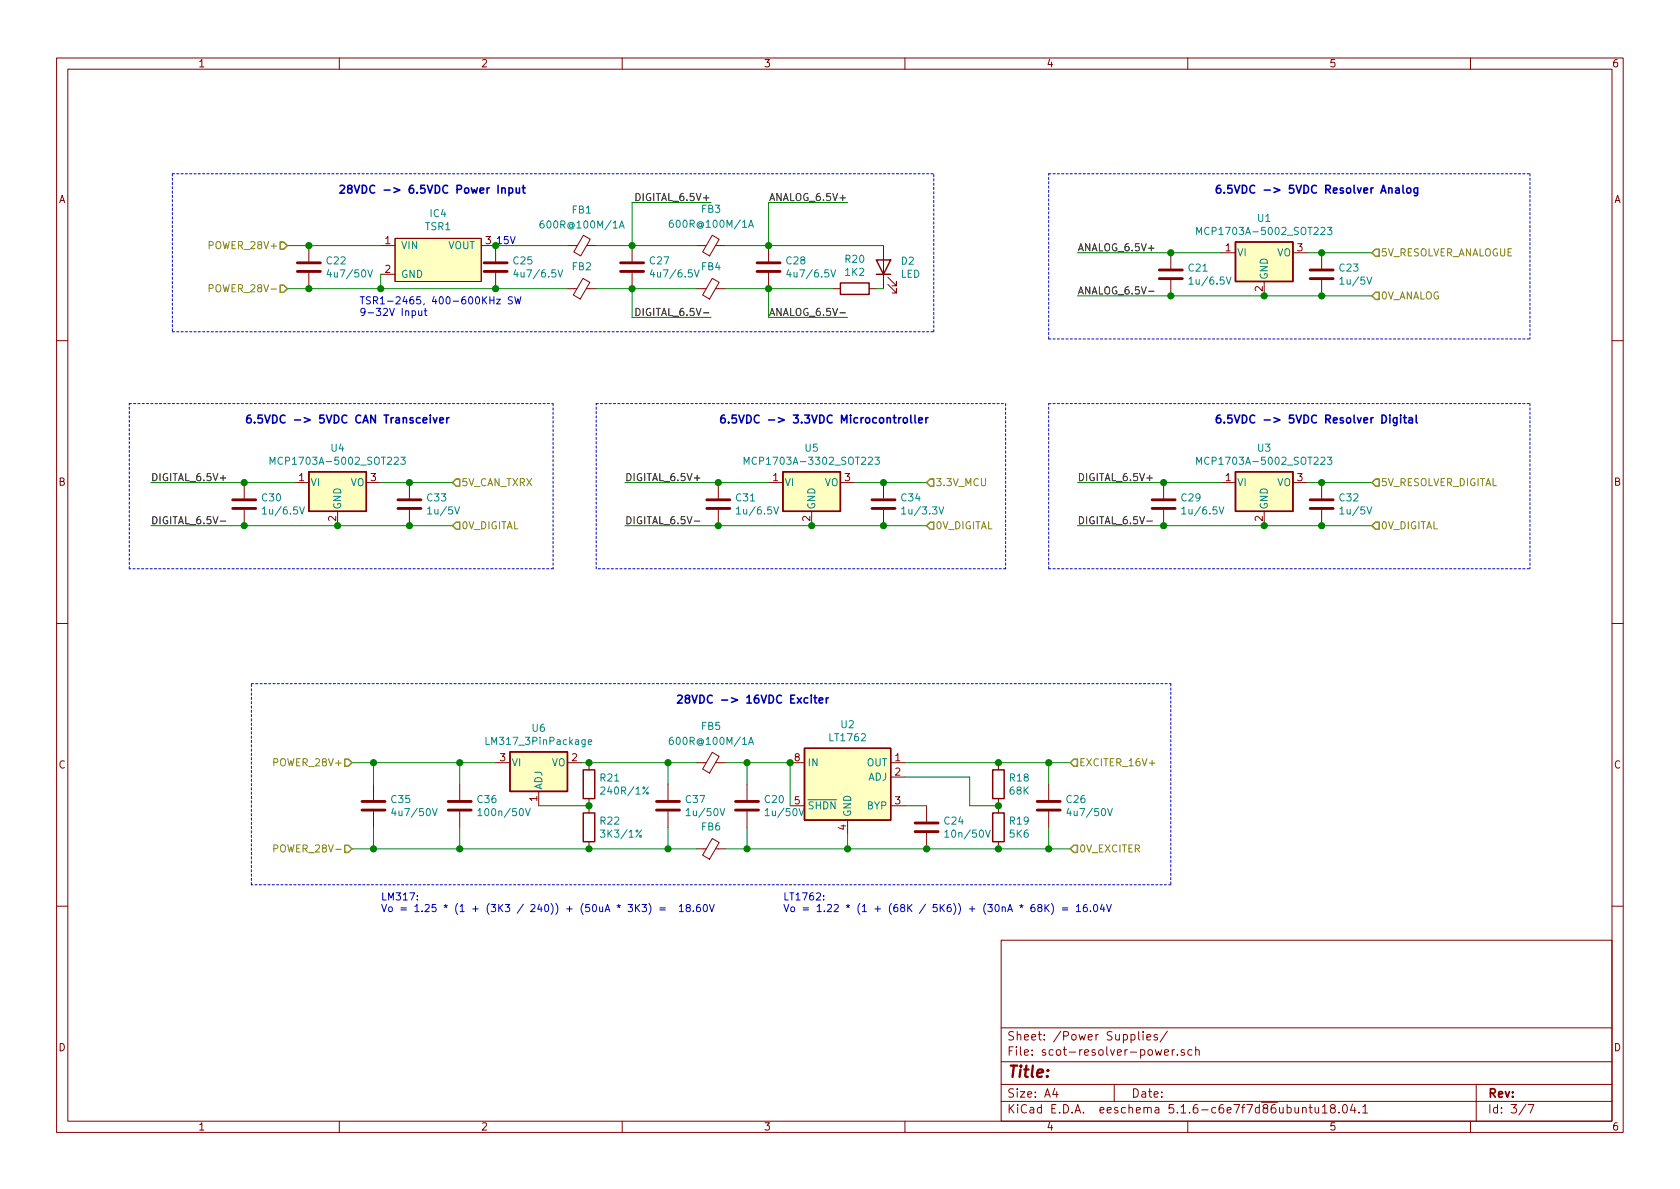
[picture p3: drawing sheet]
EESchema Schematic File Version 4
EELAYER 30 0
EELAYER END
$Descr A4 11693 8268
encoding utf-8
Sheet 3 7
Title ""
Date ""
Rev ""
Comp ""
Comment1 ""
Comment2 ""
Comment3 ""
Comment4 ""
$EndDescr
$Comp
L agg-kicad:TSR1 IC?
U 1 1
P 3050 1800
AR Path="/5E2DAFC1" Ref="IC?"  Part="1" 
AR Path="/5E2C28ED/5E2DAFC1" Ref="IC4"  Part="1" 
F 0 "IC4" H 3050 2125 50  0000 C CNN
F 1 "TSR1" H 3050 2034 50  0000 C CNN
F 2 "agg:TSR1" H 2750 1500 50  0001 L CNN
F 3 "http://www.tracopower.com/products/tsr1.pdf" H 2750 1400 50  0001 L CNN
	1    3050 1800
	1    0    0    -1  
$EndComp
$Comp
L Device:C C?
U 1 1
P 2150 1850
AR Path="/5E2DAFCD" Ref="C?"  Part="1" 
AR Path="/5E2C28ED/5E2DAFCD" Ref="C22"  Part="1" 
F 0 "C22" H 2265 1896 50  0000 L CNN
F 1 "4u7/50V" H 2265 1805 50  0000 L CNN
F 2 "Capacitor_SMD:C_1206_3216Metric_Pad1.42x1.75mm_HandSolder" H 2188 1700 50  0001 C CNN
F 3 "~" H 2150 1850 50  0001 C CNN
	1    2150 1850
	1    0    0    -1  
$EndComp
$Comp
L Regulator_Linear:LT1762 U?
U 1 1
P 5900 5500
AR Path="/5E2DAFD3" Ref="U?"  Part="1" 
AR Path="/5E2C28ED/5E2DAFD3" Ref="U2"  Part="1" 
F 0 "U2" H 5900 5967 50  0000 C CNN
F 1 "LT1762" H 5900 5876 50  0000 C CNN
F 2 "Package_SO:MSOP-8_3x3mm_P0.65mm" H 5900 5150 50  0001 C CNN
F 3 "https://www.analog.com/media/en/technical-documentation/data-sheets/LT1762.pdf" H 5900 4950 50  0001 C CNN
	1    5900 5500
	1    0    0    -1  
$EndComp
$Comp
L Device:C C?
U 1 1
P 3450 1850
AR Path="/5E2DAFD9" Ref="C?"  Part="1" 
AR Path="/5E2C28ED/5E2DAFD9" Ref="C25"  Part="1" 
F 0 "C25" H 3565 1896 50  0000 L CNN
F 1 "4u7/6.5V" H 3565 1805 50  0000 L CNN
F 2 "Capacitor_SMD:C_0603_1608Metric_Pad1.05x0.95mm_HandSolder" H 3488 1700 50  0001 C CNN
F 3 "~" H 3450 1850 50  0001 C CNN
	1    3450 1850
	1    0    0    -1  
$EndComp
Wire Wire Line
	3950 1700 3450 1700
Connection ~ 3450 1700
Wire Wire Line
	3950 2000 3450 2000
$Comp
L Device:C C?
U 1 1
P 4400 1850
AR Path="/5E2DB006" Ref="C?"  Part="1" 
AR Path="/5E2C28ED/5E2DB006" Ref="C27"  Part="1" 
F 0 "C27" H 4515 1896 50  0000 L CNN
F 1 "4u7/6.5V" H 4515 1805 50  0000 L CNN
F 2 "Capacitor_SMD:C_1210_3225Metric_Pad1.42x2.65mm_HandSolder" H 4438 1700 50  0001 C CNN
F 3 "~" H 4400 1850 50  0001 C CNN
	1    4400 1850
	1    0    0    -1  
$EndComp
$Comp
L Device:R R?
U 1 1
P 6950 5750
AR Path="/5E2DB019" Ref="R?"  Part="1" 
AR Path="/5E2C28ED/5E2DB019" Ref="R19"  Part="1" 
F 0 "R19" H 7020 5796 50  0000 L CNN
F 1 "5K6" H 7020 5705 50  0000 L CNN
F 2 "Resistor_SMD:R_0603_1608Metric_Pad1.05x0.95mm_HandSolder" V 6880 5750 50  0001 C CNN
F 3 "~" H 6950 5750 50  0001 C CNN
	1    6950 5750
	1    0    0    -1  
$EndComp
$Comp
L Device:R R?
U 1 1
P 6950 5450
AR Path="/5E2DB01F" Ref="R?"  Part="1" 
AR Path="/5E2C28ED/5E2DB01F" Ref="R18"  Part="1" 
F 0 "R18" H 7020 5496 50  0000 L CNN
F 1 "68K" H 7020 5405 50  0000 L CNN
F 2 "Resistor_SMD:R_0603_1608Metric_Pad1.05x0.95mm_HandSolder" V 6880 5450 50  0001 C CNN
F 3 "~" H 6950 5450 50  0001 C CNN
	1    6950 5450
	1    0    0    -1  
$EndComp
$Comp
L Device:C C?
U 1 1
P 6450 5750
AR Path="/5E2DB025" Ref="C?"  Part="1" 
AR Path="/5E2C28ED/5E2DB025" Ref="C24"  Part="1" 
F 0 "C24" H 6565 5796 50  0000 L CNN
F 1 "10n/50V" H 6565 5705 50  0000 L CNN
F 2 "Capacitor_SMD:C_0603_1608Metric_Pad1.05x0.95mm_HandSolder" H 6488 5600 50  0001 C CNN
F 3 "~" H 6450 5750 50  0001 C CNN
	1    6450 5750
	1    0    0    -1  
$EndComp
$Comp
L Device:C C?
U 1 1
P 7300 5600
AR Path="/5E2DB039" Ref="C?"  Part="1" 
AR Path="/5E2C28ED/5E2DB039" Ref="C26"  Part="1" 
F 0 "C26" H 7415 5646 50  0000 L CNN
F 1 "4u7/50V" H 7415 5555 50  0000 L CNN
F 2 "Capacitor_SMD:C_1210_3225Metric_Pad1.42x2.65mm_HandSolder" H 7338 5450 50  0001 C CNN
F 3 "~" H 7300 5600 50  0001 C CNN
	1    7300 5600
	1    0    0    -1  
$EndComp
Text Notes 3450 1700 0    50   ~ 0
15V
Connection ~ 4400 1700
Connection ~ 4400 2000
Wire Notes Line
	1200 1200 1200 2300
Text Notes 2350 1350 0    55   ~ 11
28VDC -> 6.5VDC Power Input
Text Notes 2500 2200 0    50   ~ 0
TSR1-2465, 400-600KHz SW\n9-32V Input
Text Notes 4700 4900 0    55   ~ 11
28VDC -> 16VDC Exciter
$Comp
L Device:C C?
U 1 1
P 5200 5600
AR Path="/5E3070F3" Ref="C?"  Part="1" 
AR Path="/5E2C28ED/5E3070F3" Ref="C20"  Part="1" 
F 0 "C20" H 5315 5646 50  0000 L CNN
F 1 "1u/50V" H 5315 5555 50  0000 L CNN
F 2 "Capacitor_SMD:C_0603_1608Metric_Pad1.05x0.95mm_HandSolder" H 5238 5450 50  0001 C CNN
F 3 "~" H 5200 5600 50  0001 C CNN
	1    5200 5600
	1    0    0    -1  
$EndComp
Wire Wire Line
	5200 5900 5200 5750
Wire Wire Line
	5200 5450 5200 5300
Wire Wire Line
	5200 5300 5500 5300
Connection ~ 6950 5300
Wire Wire Line
	6950 5300 7300 5300
Wire Wire Line
	6300 5400 6750 5400
Wire Wire Line
	6750 5400 6750 5600
Wire Wire Line
	6750 5600 6950 5600
Wire Wire Line
	7300 5450 7300 5300
Connection ~ 7300 5300
Wire Wire Line
	7300 5300 7450 5300
Text HLabel 7450 5300 2    50   Input ~ 0
EXCITER_16V+
Wire Notes Line
	8150 4750 8150 6150
Wire Notes Line
	1750 6150 1750 4750
Text HLabel 2000 1700 0    50   Input ~ 0
POWER_28V+
Text HLabel 2000 2000 0    50   Input ~ 0
POWER_28V-
Wire Wire Line
	2000 2000 2150 2000
Connection ~ 2150 2000
Wire Notes Line
	6500 2300 6500 1200
$Comp
L Device:Ferrite_Bead_Small FB1
U 1 1
P 4050 1700
F 0 "FB1" V 3800 1700 50  0000 C CNN
F 1 "600R@100M/1A" V 3904 1700 50  0000 C CNN
F 2 "Inductor_SMD:L_0805_2012Metric_Pad1.15x1.40mm_HandSolder" V 3980 1700 50  0001 C CNN
F 3 "~" H 4050 1700 50  0001 C CNN
	1    4050 1700
	0    1    1    0   
$EndComp
$Comp
L Device:Ferrite_Bead_Small FB2
U 1 1
P 4050 2000
F 0 "FB2" V 4200 2000 50  0000 C CNN
F 1 "600R@100M/1A" V 4196 2000 50  0001 C CNN
F 2 "Inductor_SMD:L_0805_2012Metric_Pad1.15x1.40mm_HandSolder" V 3980 2000 50  0001 C CNN
F 3 "~" H 4050 2000 50  0001 C CNN
	1    4050 2000
	0    -1   -1   0   
$EndComp
Wire Wire Line
	4150 1700 4400 1700
Wire Wire Line
	4150 2000 4400 2000
Wire Wire Line
	2650 1900 2650 2000
Wire Wire Line
	3450 2000 2650 2000
Connection ~ 3450 2000
Wire Wire Line
	2150 2000 2650 2000
Connection ~ 2650 2000
Wire Notes Line
	1750 4750 8150 4750
Wire Notes Line
	8150 6150 1750 6150
Wire Notes Line
	7300 3950 10650 3950
Wire Notes Line
	7300 2800 10650 2800
Wire Notes Line
	7300 2350 7300 1200
Text Notes 8450 1350 0    55   ~ 11
6.5VDC -> 5VDC Resolver Analog
Wire Wire Line
	5650 3650 6150 3650
Connection ~ 5650 3650
Wire Wire Line
	5000 3650 5650 3650
Wire Notes Line
	4150 3950 4150 2800
Wire Notes Line
	7000 3950 4150 3950
Wire Notes Line
	7000 2800 7000 3950
Wire Notes Line
	4150 2800 7000 2800
Connection ~ 6150 3350
Wire Wire Line
	6450 3350 6150 3350
Text HLabel 6450 3350 2    50   Input ~ 0
3.3V_MCU
Wire Wire Line
	5950 3350 6150 3350
Wire Wire Line
	5000 3350 5350 3350
Connection ~ 5000 3350
Connection ~ 5000 3650
$Comp
L Device:C C?
U 1 1
P 6150 3500
AR Path="/5E399A2F" Ref="C?"  Part="1" 
AR Path="/5E2C28ED/5E399A2F" Ref="C34"  Part="1" 
F 0 "C34" H 6265 3546 50  0000 L CNN
F 1 "1u/3.3V" H 6265 3455 50  0000 L CNN
F 2 "Capacitor_SMD:C_0603_1608Metric_Pad1.05x0.95mm_HandSolder" H 6188 3350 50  0001 C CNN
F 3 "~" H 6150 3500 50  0001 C CNN
	1    6150 3500
	1    0    0    -1  
$EndComp
$Comp
L Device:C C?
U 1 1
P 5000 3500
AR Path="/5E399A25" Ref="C?"  Part="1" 
AR Path="/5E2C28ED/5E399A25" Ref="C31"  Part="1" 
F 0 "C31" H 5115 3546 50  0000 L CNN
F 1 "1u/6.5V" H 5115 3455 50  0000 L CNN
F 2 "Capacitor_SMD:C_0603_1608Metric_Pad1.05x0.95mm_HandSolder" H 5038 3350 50  0001 C CNN
F 3 "~" H 5000 3500 50  0001 C CNN
	1    5000 3500
	1    0    0    -1  
$EndComp
Text Notes 5000 2950 0    55   ~ 11
6.5VDC -> 3.3VDC Microcontroller
Wire Notes Line
	900  3950 900  2800
Wire Notes Line
	3850 3950 900  3950
Wire Notes Line
	3850 2800 3850 3950
Wire Notes Line
	900  2800 3850 2800
Connection ~ 2850 3350
Wire Wire Line
	3150 3350 2850 3350
Text HLabel 3150 3350 2    50   Input ~ 0
5V_CAN_TXRX
Wire Wire Line
	2350 3650 2850 3650
Wire Wire Line
	2650 3350 2850 3350
Wire Wire Line
	1700 3350 2050 3350
Connection ~ 1700 3350
Connection ~ 1700 3650
Connection ~ 2350 3650
Wire Wire Line
	1700 3650 2350 3650
$Comp
L Device:C C?
U 1 1
P 2850 3500
AR Path="/5E38FD77" Ref="C?"  Part="1" 
AR Path="/5E2C28ED/5E38FD77" Ref="C33"  Part="1" 
F 0 "C33" H 2965 3546 50  0000 L CNN
F 1 "1u/5V" H 2965 3455 50  0000 L CNN
F 2 "Capacitor_SMD:C_0603_1608Metric_Pad1.05x0.95mm_HandSolder" H 2888 3350 50  0001 C CNN
F 3 "~" H 2850 3500 50  0001 C CNN
	1    2850 3500
	1    0    0    -1  
$EndComp
$Comp
L Device:C C?
U 1 1
P 1700 3500
AR Path="/5E38FD6D" Ref="C?"  Part="1" 
AR Path="/5E2C28ED/5E38FD6D" Ref="C30"  Part="1" 
F 0 "C30" H 1815 3546 50  0000 L CNN
F 1 "1u/6.5V" H 1815 3455 50  0000 L CNN
F 2 "Capacitor_SMD:C_0603_1608Metric_Pad1.05x0.95mm_HandSolder" H 1738 3350 50  0001 C CNN
F 3 "~" H 1700 3500 50  0001 C CNN
	1    1700 3500
	1    0    0    -1  
$EndComp
$Comp
L Regulator_Linear:MCP1703A-5002_SOT223 U?
U 1 1
P 2350 3350
AR Path="/5E38FD63" Ref="U?"  Part="1" 
AR Path="/5E2C28ED/5E38FD63" Ref="U4"  Part="1" 
F 0 "U4" H 2350 3592 50  0000 C CNN
F 1 "MCP1703A-5002_SOT223" H 2350 3501 50  0000 C CNN
F 2 "Package_TO_SOT_SMD:SOT-223-3_TabPin2" H 2350 3550 50  0001 C CNN
F 3 "http://ww1.microchip.com/downloads/en/DeviceDoc/20005122B.pdf" H 2350 3300 50  0001 C CNN
	1    2350 3350
	1    0    0    -1  
$EndComp
Text Notes 1700 2950 0    55   ~ 11
6.5VDC -> 5VDC CAN Transceiver
Wire Notes Line
	7300 3950 7300 2800
Wire Notes Line
	10650 2800 10650 3950
Connection ~ 9200 3350
Wire Wire Line
	9550 3350 9200 3350
Text HLabel 9550 3350 2    50   Input ~ 0
5V_RESOLVER_DIGITAL
Wire Wire Line
	8800 3650 9200 3650
Wire Wire Line
	9100 3350 9200 3350
Wire Wire Line
	8100 3350 8500 3350
Connection ~ 8100 3350
Connection ~ 8100 3650
Connection ~ 8800 3650
Wire Wire Line
	8100 3650 8800 3650
$Comp
L Device:C C?
U 1 1
P 9200 3500
AR Path="/5E2FBD37" Ref="C?"  Part="1" 
AR Path="/5E2C28ED/5E2FBD37" Ref="C32"  Part="1" 
F 0 "C32" H 9315 3546 50  0000 L CNN
F 1 "1u/5V" H 9315 3455 50  0000 L CNN
F 2 "Capacitor_SMD:C_0603_1608Metric_Pad1.05x0.95mm_HandSolder" H 9238 3350 50  0001 C CNN
F 3 "~" H 9200 3500 50  0001 C CNN
	1    9200 3500
	1    0    0    -1  
$EndComp
$Comp
L Device:C C?
U 1 1
P 8100 3500
AR Path="/5E2FBD31" Ref="C?"  Part="1" 
AR Path="/5E2C28ED/5E2FBD31" Ref="C29"  Part="1" 
F 0 "C29" H 8215 3546 50  0000 L CNN
F 1 "1u/6.5V" H 8215 3455 50  0000 L CNN
F 2 "Capacitor_SMD:C_0603_1608Metric_Pad1.05x0.95mm_HandSolder" H 8138 3350 50  0001 C CNN
F 3 "~" H 8100 3500 50  0001 C CNN
	1    8100 3500
	1    0    0    -1  
$EndComp
$Comp
L Regulator_Linear:MCP1703A-5002_SOT223 U?
U 1 1
P 8800 3350
AR Path="/5E2FBD2B" Ref="U?"  Part="1" 
AR Path="/5E2C28ED/5E2FBD2B" Ref="U3"  Part="1" 
F 0 "U3" H 8800 3592 50  0000 C CNN
F 1 "MCP1703A-5002_SOT223" H 8800 3501 50  0000 C CNN
F 2 "Package_TO_SOT_SMD:SOT-223-3_TabPin2" H 8800 3550 50  0001 C CNN
F 3 "http://ww1.microchip.com/downloads/en/DeviceDoc/20005122B.pdf" H 8800 3300 50  0001 C CNN
	1    8800 3350
	1    0    0    -1  
$EndComp
Text Notes 8450 2950 0    55   ~ 11
6.5VDC -> 5VDC Resolver Digital
$Comp
L Regulator_Linear:MCP1703A-3302_SOT223 U?
U 1 1
P 5650 3350
AR Path="/5E2DE86E" Ref="U?"  Part="1" 
AR Path="/5E2C28ED/5E2DE86E" Ref="U5"  Part="1" 
F 0 "U5" H 5650 3592 50  0000 C CNN
F 1 "MCP1703A-3302_SOT223" H 5650 3501 50  0000 C CNN
F 2 "Package_TO_SOT_SMD:SOT-223-3_TabPin2" H 5650 3550 50  0001 C CNN
F 3 "http://ww1.microchip.com/downloads/en/DeviceDoc/20005122B.pdf" H 5650 3300 50  0001 C CNN
	1    5650 3350
	1    0    0    -1  
$EndComp
Wire Notes Line
	7300 1200 10650 1200
Wire Notes Line
	7300 2350 10650 2350
$Comp
L Device:C C?
U 1 1
P 8150 1900
AR Path="/5E53BC07" Ref="C?"  Part="1" 
AR Path="/5E2C28ED/5E53BC07" Ref="C21"  Part="1" 
F 0 "C21" H 8265 1946 50  0000 L CNN
F 1 "1u/6.5V" H 8265 1855 50  0000 L CNN
F 2 "Capacitor_SMD:C_0603_1608Metric_Pad1.05x0.95mm_HandSolder" H 8188 1750 50  0001 C CNN
F 3 "~" H 8150 1900 50  0001 C CNN
	1    8150 1900
	1    0    0    -1  
$EndComp
Connection ~ 8150 1750
Wire Wire Line
	8150 1750 8500 1750
Connection ~ 8150 2050
Connection ~ 9200 1750
Wire Wire Line
	9550 1750 9200 1750
Text HLabel 9550 1750 2    50   Input ~ 0
5V_RESOLVER_ANALOGUE
Wire Wire Line
	8800 2050 9200 2050
Wire Wire Line
	9100 1750 9200 1750
Connection ~ 8800 2050
Wire Wire Line
	8150 2050 8800 2050
$Comp
L Device:C C?
U 1 1
P 9200 1900
AR Path="/5E53BC11" Ref="C?"  Part="1" 
AR Path="/5E2C28ED/5E53BC11" Ref="C23"  Part="1" 
F 0 "C23" H 9315 1946 50  0000 L CNN
F 1 "1u/5V" H 9315 1855 50  0000 L CNN
F 2 "Capacitor_SMD:C_0603_1608Metric_Pad1.05x0.95mm_HandSolder" H 9238 1750 50  0001 C CNN
F 3 "~" H 9200 1900 50  0001 C CNN
	1    9200 1900
	1    0    0    -1  
$EndComp
$Comp
L Regulator_Linear:MCP1703A-5002_SOT223 U?
U 1 1
P 8800 1750
AR Path="/5E53BBFD" Ref="U?"  Part="1" 
AR Path="/5E2C28ED/5E53BBFD" Ref="U1"  Part="1" 
F 0 "U1" H 8800 1992 50  0000 C CNN
F 1 "MCP1703A-5002_SOT223" H 8800 1901 50  0000 C CNN
F 2 "Package_TO_SOT_SMD:SOT-223-3_TabPin2" H 8800 1950 50  0001 C CNN
F 3 "http://ww1.microchip.com/downloads/en/DeviceDoc/20005122B.pdf" H 8800 1700 50  0001 C CNN
	1    8800 1750
	1    0    0    -1  
$EndComp
Wire Notes Line
	10650 1200 10650 2350
$Comp
L Device:Ferrite_Bead_Small FB4
U 1 1
P 4950 2000
F 0 "FB4" V 5100 2000 50  0000 C CNN
F 1 "600R@100M/1A" V 5096 2000 50  0001 C CNN
F 2 "Inductor_SMD:L_0805_2012Metric_Pad1.15x1.40mm_HandSolder" V 4880 2000 50  0001 C CNN
F 3 "~" H 4950 2000 50  0001 C CNN
	1    4950 2000
	0    -1   -1   0   
$EndComp
$Comp
L Device:C C?
U 1 1
P 5350 1850
AR Path="/5E215C45" Ref="C?"  Part="1" 
AR Path="/5E2C28ED/5E215C45" Ref="C28"  Part="1" 
F 0 "C28" H 5465 1896 50  0000 L CNN
F 1 "4u7/6.5V" H 5465 1805 50  0000 L CNN
F 2 "Capacitor_SMD:C_1210_3225Metric_Pad1.42x2.65mm_HandSolder" H 5388 1700 50  0001 C CNN
F 3 "~" H 5350 1850 50  0001 C CNN
	1    5350 1850
	1    0    0    -1  
$EndComp
Wire Wire Line
	5350 2000 5050 2000
Wire Wire Line
	4850 2000 4400 2000
Connection ~ 5350 2000
$Comp
L Device:Ferrite_Bead_Small FB3
U 1 1
P 4950 1700
F 0 "FB3" V 5200 1700 50  0000 C CNN
F 1 "600R@100M/1A" V 5096 1700 50  0000 C CNN
F 2 "Inductor_SMD:L_0805_2012Metric_Pad1.15x1.40mm_HandSolder" V 4880 1700 50  0001 C CNN
F 3 "~" H 4950 1700 50  0001 C CNN
	1    4950 1700
	0    -1   -1   0   
$EndComp
Wire Wire Line
	5050 1700 5350 1700
Connection ~ 5350 1700
Wire Wire Line
	4850 1700 4400 1700
$Comp
L Device:LED D2
U 1 1
P 6150 1850
F 0 "D2" V 6189 1733 50  0000 R CNN
F 1 "LED" V 6098 1733 50  0000 R CNN
F 2 "Capacitor_SMD:C_1206_3216Metric_Pad1.42x1.75mm_HandSolder" H 6150 1850 50  0001 C CNN
F 3 "~" H 6150 1850 50  0001 C CNN
	1    6150 1850
	0    -1   -1   0   
$EndComp
$Comp
L Device:R R20
U 1 1
P 5950 2000
F 0 "R20" V 5743 2000 50  0000 C CNN
F 1 "1K2" V 5834 2000 50  0000 C CNN
F 2 "Resistor_SMD:R_0805_2012Metric_Pad1.15x1.40mm_HandSolder" V 5880 2000 50  0001 C CNN
F 3 "~" H 5950 2000 50  0001 C CNN
	1    5950 2000
	0    1    1    0   
$EndComp
Wire Notes Line
	1200 2300 6500 2300
Wire Notes Line
	1200 1200 6500 1200
Wire Wire Line
	7300 5750 7300 5900
Wire Wire Line
	6150 1700 5350 1700
Wire Wire Line
	6100 2000 6150 2000
Wire Wire Line
	5800 2000 5350 2000
Wire Wire Line
	2150 1700 2650 1700
Wire Wire Line
	2000 1700 2150 1700
Connection ~ 2150 1700
$Comp
L Regulator_Linear:LM317_3PinPackage U6
U 1 1
P 3750 5300
F 0 "U6" H 3750 5542 50  0000 C CNN
F 1 "LM317_3PinPackage" H 3750 5451 50  0000 C CNN
F 2 "Package_TO_SOT_SMD:SOT-223-3_TabPin2" H 3750 5550 50  0001 C CIN
F 3 "http://www.ti.com/lit/ds/symlink/lm317.pdf" H 3750 5300 50  0001 C CNN
	1    3750 5300
	1    0    0    -1  
$EndComp
$Comp
L Device:R R21
U 1 1
P 4100 5450
F 0 "R21" H 4170 5496 50  0000 L CNN
F 1 "240R/1%" H 4170 5405 50  0000 L CNN
F 2 "Resistor_SMD:R_0805_2012Metric_Pad1.15x1.40mm_HandSolder" V 4030 5450 50  0001 C CNN
F 3 "~" H 4100 5450 50  0001 C CNN
	1    4100 5450
	1    0    0    -1  
$EndComp
$Comp
L Device:R R22
U 1 1
P 4100 5750
F 0 "R22" H 4170 5796 50  0000 L CNN
F 1 "3K3/1%" H 4170 5705 50  0000 L CNN
F 2 "Resistor_SMD:R_0805_2012Metric_Pad1.15x1.40mm_HandSolder" V 4030 5750 50  0001 C CNN
F 3 "~" H 4100 5750 50  0001 C CNN
	1    4100 5750
	1    0    0    -1  
$EndComp
$Comp
L Device:C C?
U 1 1
P 2600 5600
AR Path="/5E9EAF60" Ref="C?"  Part="1" 
AR Path="/5E2C28ED/5E9EAF60" Ref="C35"  Part="1" 
F 0 "C35" H 2715 5646 50  0000 L CNN
F 1 "4u7/50V" H 2715 5555 50  0000 L CNN
F 2 "Capacitor_SMD:C_1206_3216Metric_Pad1.42x1.75mm_HandSolder" H 2638 5450 50  0001 C CNN
F 3 "~" H 2600 5600 50  0001 C CNN
	1    2600 5600
	1    0    0    -1  
$EndComp
$Comp
L Device:C C?
U 1 1
P 4650 5600
AR Path="/5E9F21C4" Ref="C?"  Part="1" 
AR Path="/5E2C28ED/5E9F21C4" Ref="C37"  Part="1" 
F 0 "C37" H 4765 5646 50  0000 L CNN
F 1 "1u/50V" H 4765 5555 50  0000 L CNN
F 2 "Capacitor_SMD:C_0603_1608Metric_Pad1.05x0.95mm_HandSolder" H 4688 5450 50  0001 C CNN
F 3 "~" H 4650 5600 50  0001 C CNN
	1    4650 5600
	1    0    0    -1  
$EndComp
Wire Wire Line
	2600 5450 2600 5300
Wire Wire Line
	2600 5300 3200 5300
Wire Wire Line
	4050 5300 4100 5300
Wire Wire Line
	4100 5600 3750 5600
Connection ~ 4100 5600
Wire Wire Line
	4100 5900 4650 5900
Wire Wire Line
	4650 5900 4650 5750
Wire Wire Line
	4650 5450 4650 5300
Wire Wire Line
	4650 5300 4100 5300
Connection ~ 4100 5300
Wire Wire Line
	4100 5900 3200 5900
Wire Wire Line
	2600 5900 2600 5750
Connection ~ 4100 5900
Text Notes 2650 6350 0    50   ~ 0
LM317:\nVo = 1.25 * (1 + (3K3 / 240)) + (50uA * 3K3) =  18.60V
Text HLabel 7450 5900 2    50   Input ~ 0
0V_EXCITER
Wire Wire Line
	7450 5900 7300 5900
Connection ~ 7300 5900
Text Label 1050 3350 0    50   ~ 0
DIGITAL_6.5V+
Text Label 1050 3650 0    50   ~ 0
DIGITAL_6.5V-
Wire Wire Line
	1050 3350 1700 3350
Wire Wire Line
	1050 3650 1700 3650
Wire Wire Line
	4400 1700 4400 1400
Wire Wire Line
	4400 2000 4400 2200
Text Label 4950 1400 2    50   ~ 0
DIGITAL_6.5V+
Text Label 4950 2200 2    50   ~ 0
DIGITAL_6.5V-
Wire Wire Line
	5350 1700 5350 1400
Text Label 5900 1400 2    50   ~ 0
ANALOG_6.5V+
Text Label 5900 2200 2    50   ~ 0
ANALOG_6.5V-
Wire Wire Line
	5350 1400 5900 1400
Wire Wire Line
	5900 2200 5350 2200
Wire Wire Line
	5350 2200 5350 2000
Wire Wire Line
	4400 1400 4950 1400
Wire Wire Line
	4400 2200 4950 2200
$Comp
L Device:Ferrite_Bead_Small FB5
U 1 1
P 4950 5300
F 0 "FB5" V 5200 5300 50  0000 C CNN
F 1 "600R@100M/1A" V 5096 5300 50  0000 C CNN
F 2 "Inductor_SMD:L_0805_2012Metric_Pad1.15x1.40mm_HandSolder" V 4880 5300 50  0001 C CNN
F 3 "~" H 4950 5300 50  0001 C CNN
	1    4950 5300
	0    -1   -1   0   
$EndComp
$Comp
L Device:Ferrite_Bead_Small FB6
U 1 1
P 4950 5900
F 0 "FB6" V 5100 5900 50  0000 C CNN
F 1 "600R@100M/1A" V 5096 5900 50  0001 C CNN
F 2 "Inductor_SMD:L_0805_2012Metric_Pad1.15x1.40mm_HandSolder" V 4880 5900 50  0001 C CNN
F 3 "~" H 4950 5900 50  0001 C CNN
	1    4950 5900
	0    -1   -1   0   
$EndComp
Connection ~ 5500 5300
Connection ~ 6450 5900
Wire Wire Line
	5200 5900 5900 5900
Wire Wire Line
	6450 5900 6950 5900
Connection ~ 6950 5900
Wire Wire Line
	6950 5900 7300 5900
Connection ~ 6950 5600
Wire Wire Line
	6300 5300 6950 5300
Wire Wire Line
	6300 5600 6450 5600
Wire Wire Line
	5500 5300 5500 5600
Wire Wire Line
	5200 5300 5050 5300
Connection ~ 5200 5300
Wire Wire Line
	5050 5900 5200 5900
Connection ~ 5200 5900
Wire Wire Line
	4850 5900 4650 5900
Connection ~ 4650 5900
Wire Wire Line
	4850 5300 4650 5300
Connection ~ 4650 5300
Wire Wire Line
	5900 5800 5900 5900
Connection ~ 5900 5900
Wire Wire Line
	5900 5900 6450 5900
Text HLabel 2450 5300 0    50   Input ~ 0
POWER_28V+
Text HLabel 2450 5900 0    50   Input ~ 0
POWER_28V-
Wire Wire Line
	2600 5900 2450 5900
Connection ~ 2600 5900
Wire Wire Line
	2600 5300 2450 5300
Connection ~ 2600 5300
Text Label 4350 3650 0    50   ~ 0
DIGITAL_6.5V-
Text Label 4350 3350 0    50   ~ 0
DIGITAL_6.5V+
Wire Wire Line
	4350 3350 5000 3350
Wire Wire Line
	4350 3650 5000 3650
Text Label 7500 3650 0    50   ~ 0
DIGITAL_6.5V-
Text Label 7500 3350 0    50   ~ 0
DIGITAL_6.5V+
Wire Wire Line
	7500 3350 8100 3350
Wire Wire Line
	7500 3650 8100 3650
Text Label 7500 1750 0    50   ~ 0
ANALOG_6.5V+
Text Label 7500 2050 0    50   ~ 0
ANALOG_6.5V-
Wire Wire Line
	7500 2050 8150 2050
Wire Wire Line
	7500 1750 8150 1750
Text HLabel 9550 2050 2    50   Input ~ 0
0V_ANALOG
Wire Wire Line
	9550 2050 9200 2050
Connection ~ 9200 2050
Text HLabel 9550 3650 2    50   Input ~ 0
0V_DIGITAL
Text HLabel 6450 3650 2    50   Input ~ 0
0V_DIGITAL
Text HLabel 3150 3650 2    50   Input ~ 0
0V_DIGITAL
Wire Wire Line
	6450 3650 6150 3650
Connection ~ 6150 3650
Wire Wire Line
	2850 3650 3150 3650
Connection ~ 2850 3650
Connection ~ 9200 3650
Wire Wire Line
	9200 3650 9550 3650
$Comp
L Device:C C?
U 1 1
P 3200 5600
AR Path="/5EA792EE" Ref="C?"  Part="1" 
AR Path="/5E2C28ED/5EA792EE" Ref="C36"  Part="1" 
F 0 "C36" H 3315 5646 50  0000 L CNN
F 1 "100n/50V" H 3315 5555 50  0000 L CNN
F 2 "Capacitor_SMD:C_0603_1608Metric_Pad1.05x0.95mm_HandSolder" H 3238 5450 50  0001 C CNN
F 3 "~" H 3200 5600 50  0001 C CNN
	1    3200 5600
	1    0    0    -1  
$EndComp
Wire Wire Line
	3200 5750 3200 5900
Connection ~ 3200 5900
Wire Wire Line
	3200 5900 2600 5900
Wire Wire Line
	3200 5450 3200 5300
Connection ~ 3200 5300
Wire Wire Line
	3200 5300 3450 5300
Text Notes 5450 6350 0    50   ~ 0
LT1762:\nVo = 1.22 * (1 + (68K / 5K6)) + (30nA * 68K) = 16.04V
$EndSCHEMATC
